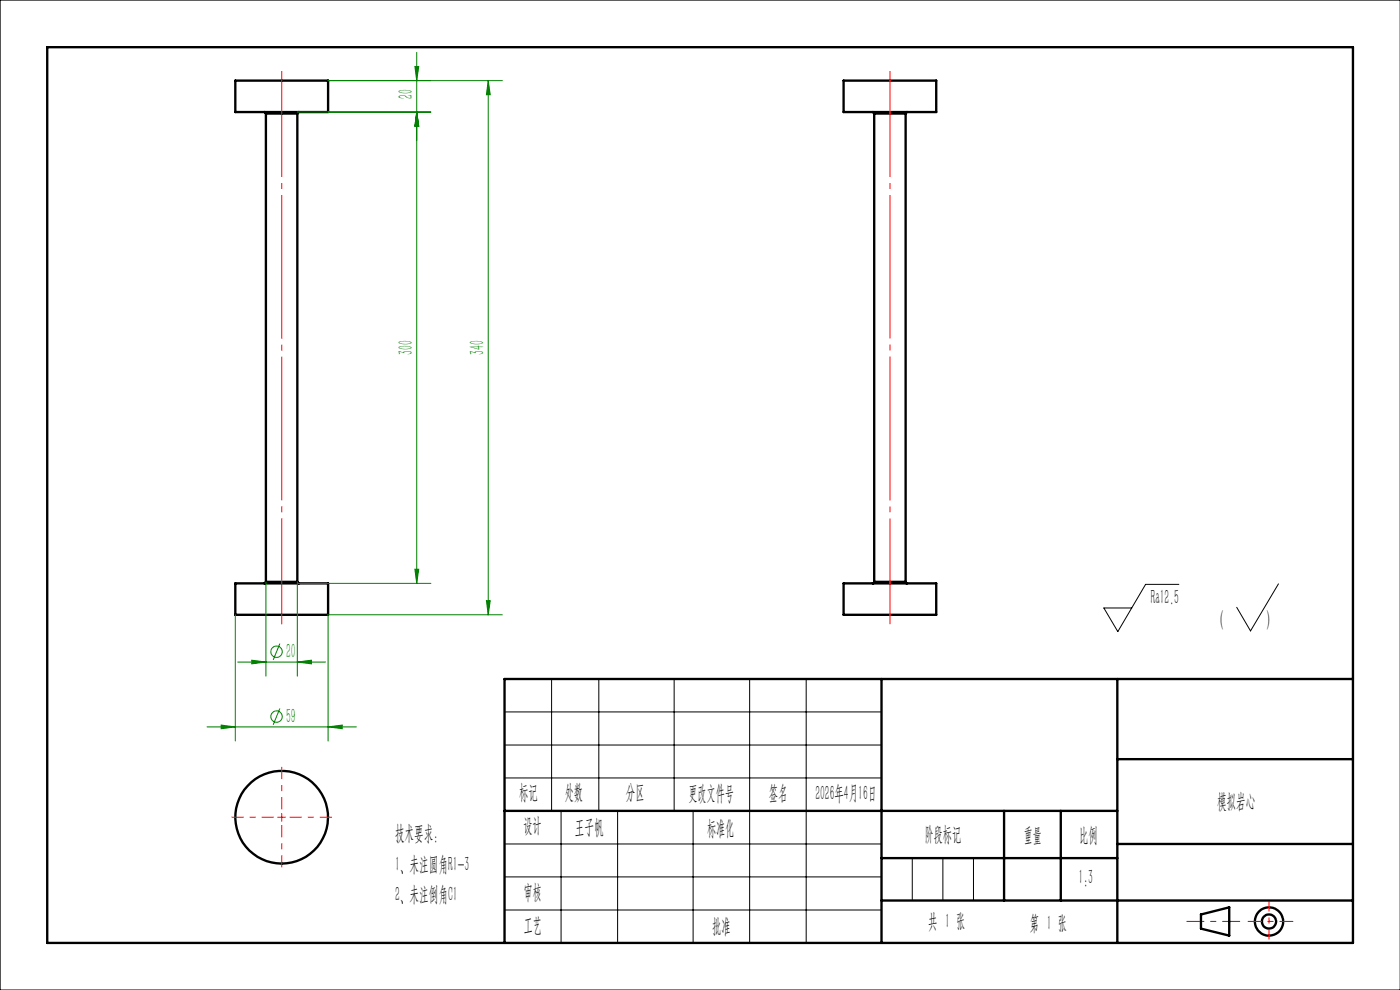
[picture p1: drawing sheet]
<svg xmlns="http://www.w3.org/2000/svg" width="297mm" height="210mm" viewBox="0 0 297 210" stroke-linecap="round" stroke-linejoin="round" font-family="sans-serif">
<g fill="none" stroke="#000" stroke-width=".5">
<path d="M10 10h277v190h-277zM49.9 17.1h19.7v6.7h-19.7zM179 17.1h19.6v6.7h-19.6zM56.1 23.8l.3 .3M56.4 24.1h6.7M56.4 24.1v99.3M63.1 24.1v99.3M63.4 23.8h-.2l-.1 .3M185.1 23.8l.4 .3M185.5 24.1h6.6M185.5 24.1v99.3M192.1 24.1v99.3"/>
<path d="M192.4 23.8l-.3 .3M49.9 123.7h19.7v6.7h-19.7zM56.4 123.4l-.1 .3h-.2M56.4 123.4h6.7M63.1 123.4l.1 .3h.2M179 123.7h19.6v6.7h-19.6zM185.5 123.4l-.4 .3M185.5 123.4h6.6M192.1 123.4l.3 .3M187 144v56M237 144v56M287 144h-180v56"/>
<path d="M107 172h130M213 172v19M225 172v19M237 161h50M237 179h50M187 191h100M187 182h50M254.8 194l6-1.5v6l-6-1.5z"/>
<circle cx="59.7" cy="173.4" r="9.8"/>
<circle cx="269.2" cy="195.5" r="1.51"/>
<circle cx="269.2" cy="195.5" r="3"/>
</g>
<g fill="none" stroke="#008000" stroke-width=".21">
<path d="M69.6 17.1h37M88 14.1h.8l-.4 3zM88.4 11.1v112.6M103.6 17.1l.4 3h-.8zM103.6 17.1v113.3M63.1 23.8h28.3M88.4 23.8l.4 3h-.8zM49.9 130.4v26.8M56.4 123.4v20M59.4 136.5l-1.4 3.5M63.1 123.4v20M63.1 123.7h28.3"/>
<path d="M88 120.7h.8l-.4 3zM103.2 127.4h.8l-.4 3zM106.6 130.4h-37v26.8M43.9 154.2h31.7M46.9 153.8l3 .4-3 .4zM50.4 140.4h18.7M53.4 140l3 .4-3 .4zM59.4 150.3l-1.4 3.4M63.1 140.4l3-.4v.8zM69.6 154.2l3-.4v.8z"/>
<circle cx="58.7" cy="138.2" r="1.21"/>
<circle cx="58.7" cy="152" r="1.21"/>
</g>
<path d="M59.8 15.1v117.3M188.8 15.1v117.3" fill="none" stroke="#f00" stroke-width=".21" stroke-dasharray="30.5 1.3 1.3 1.3" stroke-dashoffset="8" stroke-linecap="butt"/>
<path d="M58.1 173.3h-9M59.8 171.7v-9M59.8 175v9M61.4 173.3h9" fill="none" stroke="#f00" stroke-width=".21" stroke-dasharray="30.5 1.3 1.3 1.3" stroke-dashoffset="27.9" stroke-linecap="butt"/>
<path d="M251.7 195.5h11.4" fill="none" stroke="#f00" stroke-width=".21" stroke-dasharray="6.3 1.3 1.3 1.3" stroke-dashoffset="2.6" stroke-linecap="butt"/>
<path d="M264.7 195.5h9.6" fill="none" stroke="#f00" stroke-width=".21" stroke-dasharray="6.3 1.3 1.3 1.3" stroke-dashoffset="3.4" stroke-linecap="butt"/>
<path d="M269.2 191.2v8.1" fill="none" stroke="#f00" stroke-width=".21" stroke-dasharray="6.3 1.3 1.3 1.3" stroke-dashoffset="4.2" stroke-linecap="butt"/>
<g fill="none" stroke="#000" stroke-width=".21">
<path d="M0 0h297v210h-297zM250.1 124h-7.1l-5.9 10-2.9-5h5.9M271.2 123.9l-5.9 9.9-2.9-5M107 151h80M107 158h80M117 144v28M127 144v28M143 144v28M159 144v56M171 144v56M107 165h80M107 179h80"/>
<path d="M119 172v28M131 172v28M147 172v28M107 186h80M107 193h80M193.5 182v9M200 182v9M206.5 182v9"/>
</g>
<path d="M58.9 173.3h1.7M59.8 172.5v1.7" fill="none" stroke="#f00" stroke-width=".21"/>
<g fill="#008000">
<path d="M53.4 140l3 .4-3 .4zM63.1 140.4l3-.4v.8zM46.9 153.8l3 .4-3 .4zM69.6 154.2l3-.4v.8z"/>
<path d="M88 120.7h.8l-.4 3zM88.4 23.8l.4 3h-.8zM88.4 23.8l.4 3h-.8zM88 14.1h.8l-.4 3z"/>
<path d="M103.6 17.1l.4 3h-.8zM103.2 127.4h.8l-.4 3z"/>
</g>
<g font-size="4.4" fill="#008000">
<text x="87.6" y="21.1" transform="rotate(-90 87.6 21.1)">20</text>
<text x="87.6" y="75.3" transform="rotate(-90 87.6 75.3)">300</text>
<text x="102.7" y="75.3" transform="rotate(-90 102.7 75.3)">340</text>
<text x="60.7" y="139.5">20</text>
<text x="60.7" y="153.3">59</text>
</g>
<g font-size="4.4">
<text x="244.2" y="128.1">Ra12.5</text>
<text x="258.9" y="132.7">(</text>
<text x="268.7" y="132.7">)</text>
<text x="110.1" y="169.5">标记</text>
<text x="119.8" y="169.5">处数</text>
<text x="132.8" y="169.5">分区</text>
<text x="146.1" y="169.8">更改文件号</text>
<text x="163.1" y="169.8">签名</text>
<text x="173" y="169.6">2026年4月16日</text>
<text x="258.2" y="171.4">模拟岩心</text>
<text x="83.8" y="178.2">技术要求：</text>
<text x="111" y="176.6">设计</text>
<text x="122" y="176.9">王子帆</text>
<text x="150" y="177.1">标准化</text>
<text x="196.2" y="178.4">阶段标记</text>
<text x="217.2" y="178.7">重量</text>
<text x="228.9" y="178.7">比例</text>
<text x="83.8" y="184.7">1、未注圆角R1-3</text>
<text x="83.8" y="191.2">2、未注倒角C1</text>
<text x="111.1" y="190.8">审核</text>
<text x="228.8" y="187.5">1:3</text>
<text x="111.1" y="197.7">工艺</text>
<text x="151.1" y="197.9">批准</text>
<text x="196.9" y="196.9">共 1 张</text>
<text x="218.5" y="197.3">第 1 张</text>
</g>
</svg>
